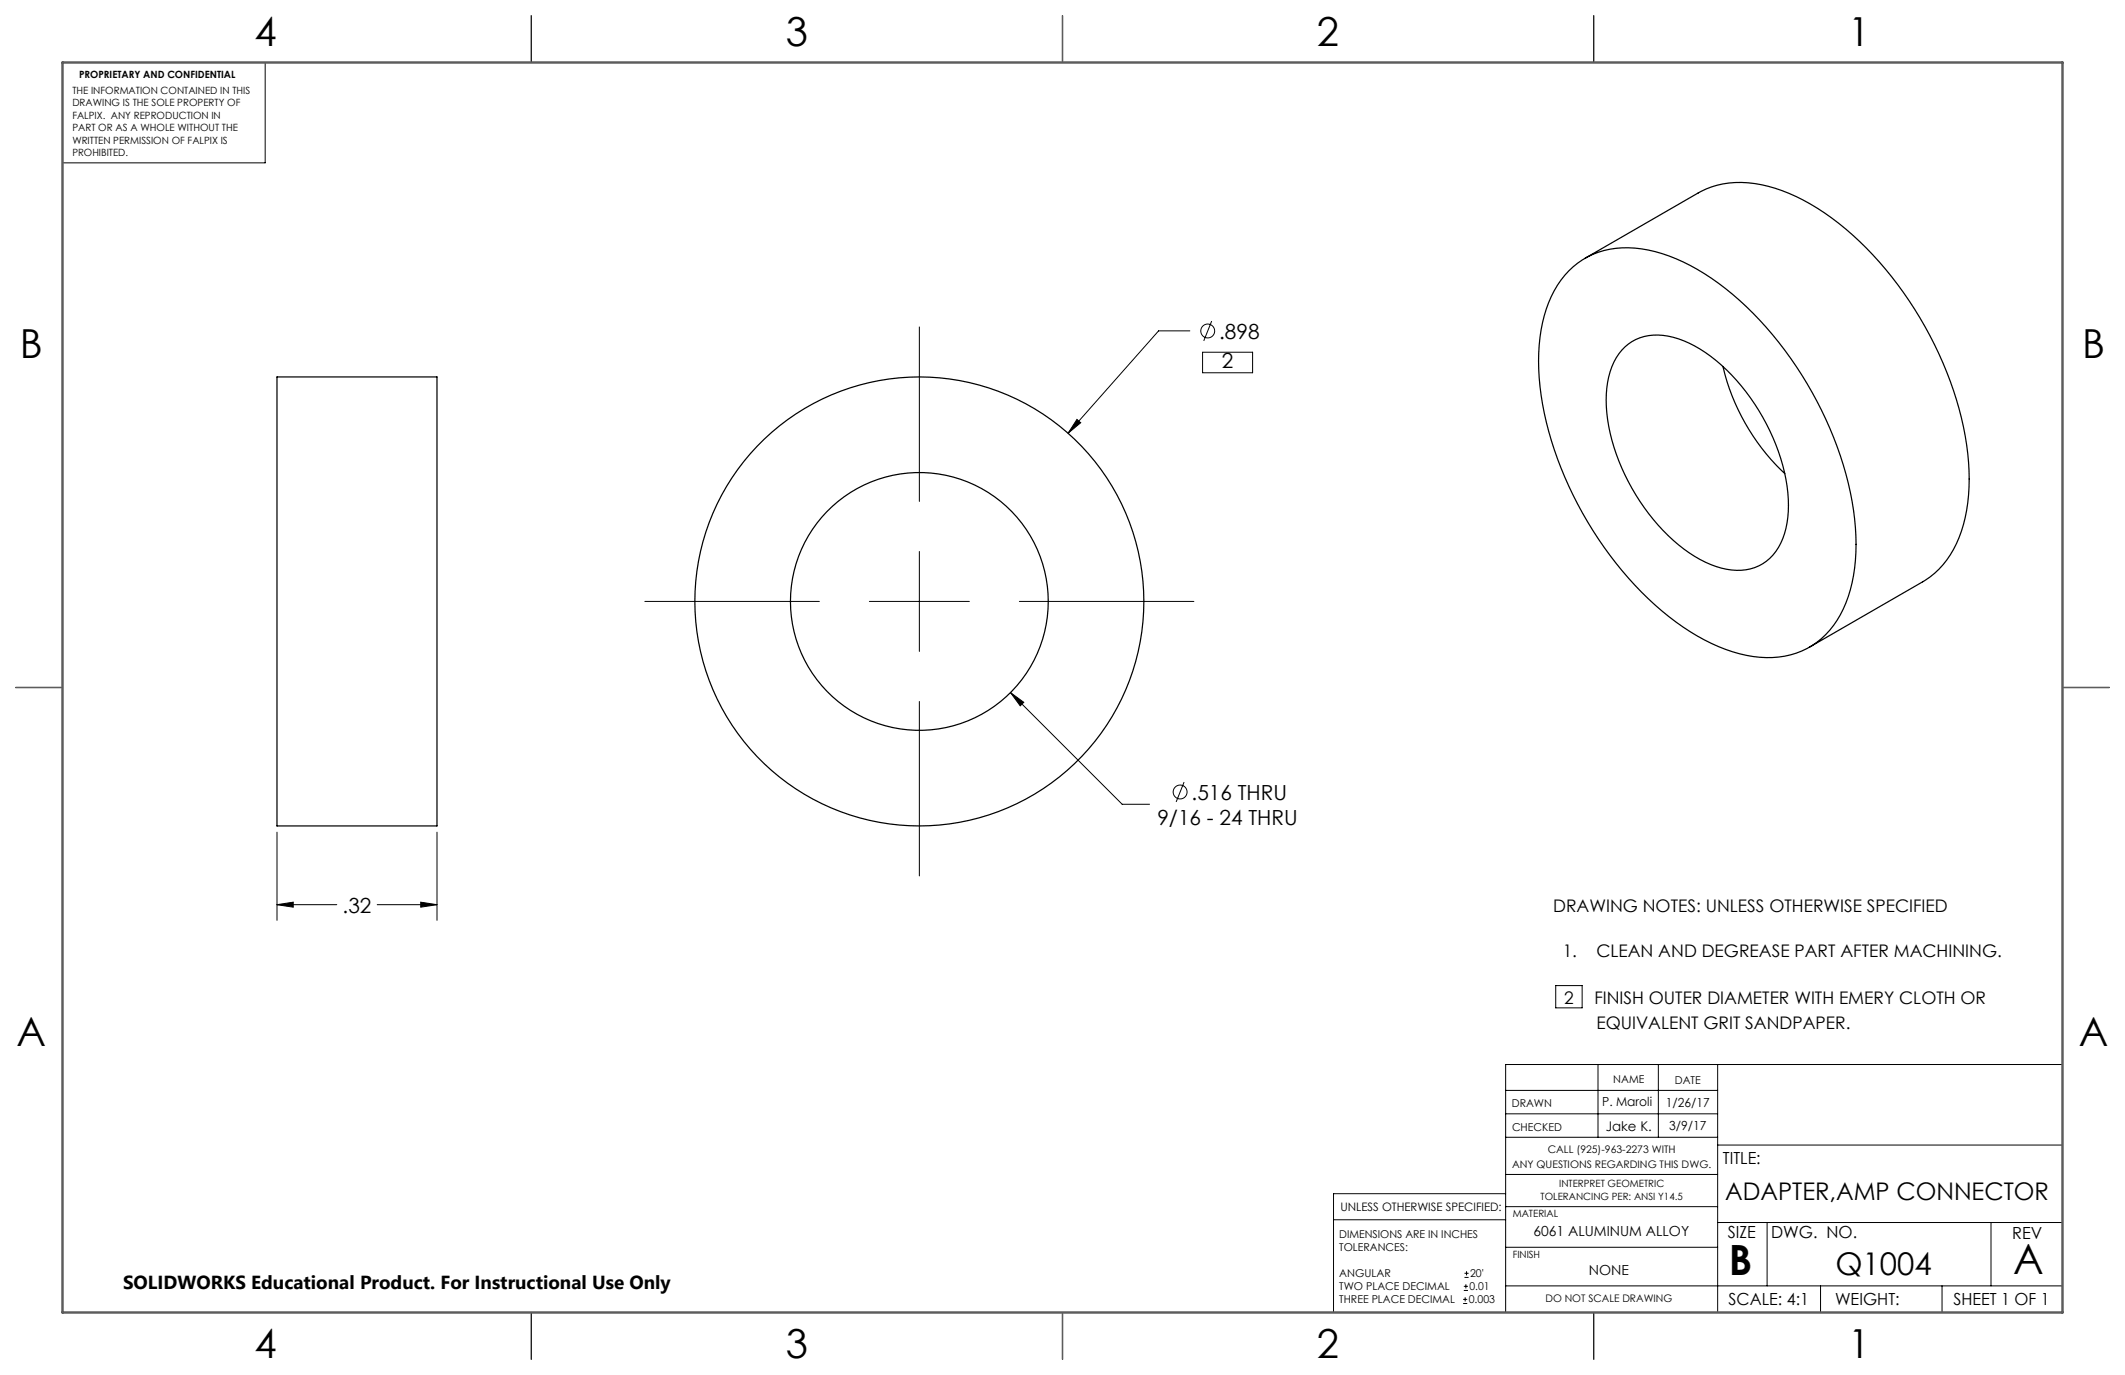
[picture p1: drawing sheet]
<svg xmlns="http://www.w3.org/2000/svg" width="432mm" height="279mm" viewBox="0 0 432 279" stroke-linecap="round" stroke-linejoin="round" font-family="sans-serif">
<g fill="none" stroke="#000" stroke-width=".2">
<path d="M53.9 12.7v20.4h-41.2M186.8 66.4v35.5M241.8 67.2h-6.4l-18.4 20.8M244.4 71.6h10.1v4.1h-10.1zM246.2 65.2l-1.6 4.1M218.8 85.2l.8 .7-2.6 2.1zM186.8 112.1v20.3M131 122.2h35.5M176.7 122.2h20.3M207.1 122.2h35.5M186.8 142.5v35.5M205.3 140.7l2.7 2-.7 .7z"/>
<path d="M205.3 140.7l22.7 22.7h5.6M240.6 158.9l-1.6 4.1M56.3 169.1v17.9M88.8 169.1v17.9M56.3 183.8l3.3-.5v1zM56.3 183.8h12.1M76.6 183.8h12.2M85.5 183.3l3.3 .5-3.3 .5zM316.1 200.3h5.4v4.5h-5.4zM324.7 216.3v14.8M337 216.3v14.8M349 216.3v50.4"/>
<path d="M419.1 216.3h-113.2v50.4M305.9 231.1h43.1M305.9 226.3h43.1M305.9 221.6h43.1M305.9 238.6h43.1M349 232.7h70.1M271 247.9h34.9M297.6 259.6h.8M297.6 258.7h.8M298 258.3v.9M305.9 242.6h-34.9v24.1M305.9 253.4h43.1"/>
<path d="M305.9 245.2h43.1M349 248.4h70.1M359.1 248.4v12.9M404.6 248.4v12.9M297.3 264.9h.8M297.3 264h.8M297.4 262.2h.9M297.4 261.4h.9M297.7 263.6v.9M297.9 261v.8M305.9 261.3h113.2M369.9 261.3v5.4"/>
<path d="M394.6 261.3v5.4"/>
<circle cx="245.4" cy="67.3" r="1.41"/>
<circle cx="239.8" cy="160.9" r="1.41"/>
</g>
<g fill="none" stroke="#000" stroke-width=".25">
<path d="M107.9 3.2v9.5M215.9 3.2v9.5M323.8 3.2v9.5M318.8 55a17 17 0 0 1 16.1-4.2 42.5 42.5 0 0 1 20 11.5 74.9 74.9 0 0 1 21.7 41.4 36.2 36.2 0 0 1-2 20.1 16.5 16.5 0 0 1-18.4 9.6 38 38 0 0 1-18.5-9.2 74.6 74.6 0 0 1-24.5-43.9 36.2 36.2 0 0 1 2-20.1 18.8 18.8 0 0 1 3.6-5.2zM322.1 52.5l23-13.3a18.5 18.5 0 0 1 14.2-1.3 45.3 45.3 0 0 1 19.9 12.5 75.1 75.1 0 0 1 20.4 40 36.2 36.2 0 0 1-2.1 20.1 17.2 17.2 0 0 1-6.8 7.7l-23 13.3M56.3 76.6h32.5v91.2h-32.5zM330.2 70.5a10.5 10.5 0 0 1 10.9-1.6 31.7 31.7 0 0 1 14.6 11.9 39.7 39.7 0 0 1 7.7 21.9 14.7 14.7 0 0 1-3.8 10.8 10.5 10.5 0 0 1-10.9 1.6 31.7 31.7 0 0 1-14.6-12 39.7 39.7 0 0 1-7.7-21.8 14.7 14.7 0 0 1 3.8-10.8zM350.1 74.5a43.5 43.5 0 0 0 12.6 21.7M3.2 139.7h9.5M419.1 139.7h9.5M107.9 266.7v9.5M215.9 266.7v9.5"/>
<path d="M323.8 266.7v9.5"/>
<circle cx="186.8" cy="122.2" r="26.2"/>
<circle cx="186.8" cy="122.2" r="45.6"/>
</g>
<path d="M215.9 3.2v9.5M3.2 139.7h9.5M419.1 139.7h9.5M215.9 266.7v9.5" fill="none" stroke="#5c5c5c" stroke-width=".25"/>
<path d="M12.7 12.7h406.4v254h-406.4z" fill="none" stroke="#5c5c5c" stroke-width=".5"/>
<path d="M218.8 85.2l-1.8 2.8 2.6-2.1zM205.3 140.7l2 2.7 .7-.7zM85.5 183.3l3.3 .5-3.3 .5zM56.3 183.8l3.3-.5v1z" fill="#000"/>
<g font-size="8.5">
<text x="351.3" y="259">B</text>
<text x="409.1" y="258.9">A</text>
</g>
<g font-size="8.1">
<text x="51.7" y="9.3">4</text>
<text x="159.7" y="9.3">3</text>
<text x="267.6" y="9.3">2</text>
<text x="375.6" y="9.3">1</text>
<text x="4" y="72.8">B</text>
<text x="423.1" y="72.8">B</text>
<text x="3.3" y="212.5">A</text>
<text x="422.4" y="212.5">A</text>
<text x="51.7" y="276">4</text>
<text x="159.7" y="276">3</text>
<text x="267.6" y="276">2</text>
<text x="375.6" y="276">1</text>
</g>
<text font-size="6.3" x="372.9" y="259.1">Q1004</text>
<text font-size="4.9" x="350.5" y="243.8">ADAPTER,AMP CONNECTOR</text>
<g font-size="4.2">
<text x="247.7" y="68.8">.898</text>
<text x="248.3" y="74.8">2</text>
<text x="235.2" y="167.6">9/16 - 24 THRU</text>
<text x="242.1" y="162.5">.516 THRU</text>
<text x="69.6" y="185.4">.32</text>
</g>
<text font-size="3.8" x="25" y="261.9">SOLIDWORKS Educational Product. For Instructional Use Only</text>
<g font-size="3.5">
<text x="315.6" y="185.4">DRAWING NOTES: UNLESS OTHERWISE SPECIFIED</text>
<text x="317.5" y="194.4">1.</text>
<text x="324.4" y="194.4">CLEAN AND DEGREASE PART AFTER MACHINING.</text>
<text x="317.8" y="204">2</text>
<text x="324" y="204">FINISH OUTER DIAMETER WITH EMERY CLOTH OR</text>
<text x="324.4" y="209.1">EQUIVALENT GRIT SANDPAPER.</text>
</g>
<g font-size="3.4">
<text x="350.1" y="236.5">TITLE:</text>
<text x="351.1" y="251.6">SIZE</text>
<text x="359.9" y="251.6">DWG. NO.</text>
<text x="408.9" y="251.7">REV</text>
<text x="351.2" y="265.2">SCALE: 4:1</text>
<text x="372.9" y="265.2">WEIGHT:</text>
<text x="396.9" y="265.2">SHEET 1 OF 1</text>
</g>
<g font-size="2.8">
<text x="311.6" y="251.1">6061 ALUMINUM ALLOY</text>
<text x="322.9" y="259.1">NONE</text>
</g>
<text font-size="2.7" x="326.3" y="229.7">Jake K.</text>
<g font-size="2.5">
<text x="325.6" y="224.8">P. Maroli</text>
<text x="338.5" y="224.9">1/26/17</text>
<text x="339.2" y="229.7">3/9/17</text>
</g>
<text font-size="2.4" x="272.4" y="246">UNLESS OTHERWISE SPECIFIED:</text>
<g font-size="2.2">
<text x="327.8" y="220.1">NAME</text>
<text x="340.3" y="220.2">DATE</text>
<text x="307.2" y="224.9">DRAWN</text>
<text x="307.3" y="229.8">CHECKED</text>
<text x="272.1" y="251.6">DIMENSIONS ARE IN INCHES</text>
<text x="272.1" y="254.3">TOLERANCES:</text>
<text x="272.1" y="259.6">ANGULAR</text>
<text x="272.1" y="262.2">TWO PLACE DECIMAL</text>
<text x="298.6" y="262.2">0.01</text>
<text x="298.7" y="259.6">20'</text>
<text x="272.1" y="264.9">THREE PLACE DECIMAL</text>
<text x="298.4" y="264.9">0.003</text>
</g>
<g font-size="2.1">
<text x="307.3" y="237.3">ANY QUESTIONS REGARDING THIS DWG.</text>
<text x="314.5" y="234.2">CALL (925)-963-2273 WITH</text>
<text x="314" y="264.6">DO NOT SCALE DRAWING</text>
</g>
<g font-size="2">
<text x="16.1" y="15.9">PROPRIETARY AND CONFIDENTIAL</text>
<text x="14.7" y="19.1">THE INFORMATION CONTAINED IN THIS</text>
<text x="14.7" y="21.6">DRAWING IS THE SOLE PROPERTY OF</text>
<text x="14.7" y="24.1">FALPIX. ANY REPRODUCTION IN</text>
<text x="14.7" y="26.6">PART OR AS A WHOLE WITHOUT THE</text>
<text x="14.7" y="29.2">WRITTEN PERMISSION OF FALPIX IS</text>
<text x="14.7" y="31.7">PROHIBITED.</text>
<text x="313" y="243.8">TOLERANCING PER: ANSI Y14.5</text>
<text x="316.8" y="241.3">INTERPRET GEOMETRIC</text>
<text x="307.4" y="247.3">MATERIAL</text>
<text x="307.4" y="255.6">FINISH</text>
</g>
</svg>
